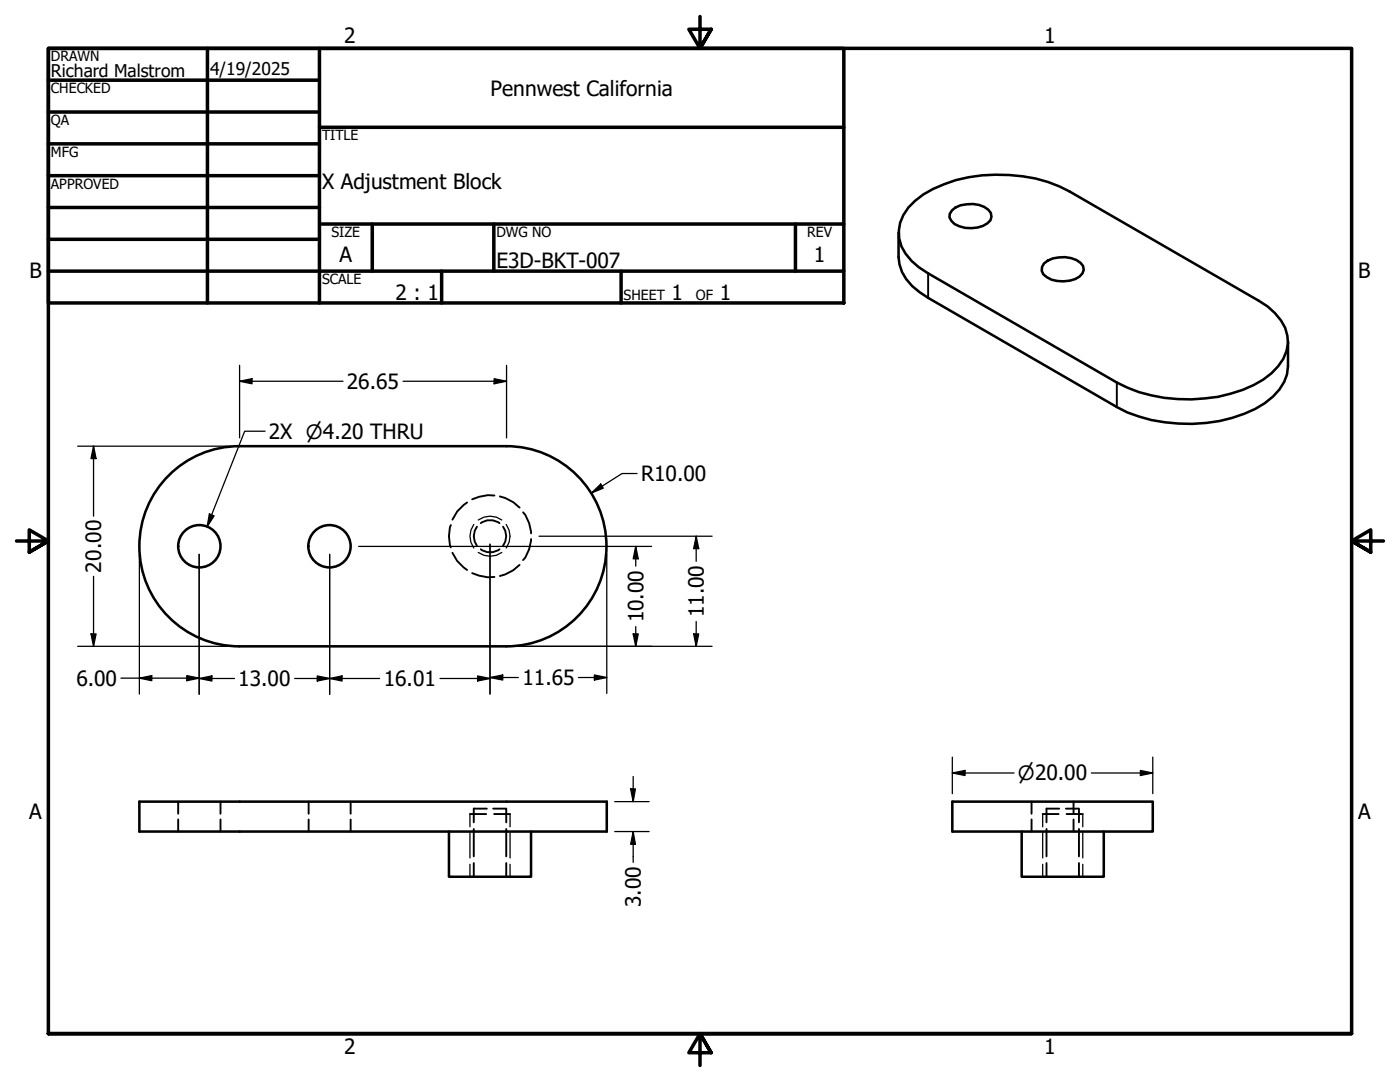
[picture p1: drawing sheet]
<svg xmlns="http://www.w3.org/2000/svg" width="279mm" height="216mm" viewBox="0 0 279 216" stroke-linecap="round" stroke-linejoin="round" font-family="sans-serif">
<!-- layer: Hidden (ANSI) -->
<g fill="none" stroke="#000" stroke-width=".38">
<path d="M98.7 98.9l-1.4-.1-1.7 .3-1.4 .5M99.8 99.1l1 .3 1.6 .8 1.3 1.1M90 104.8a6.7 6.7 0 0 0 0 4.4M90.3 110.3a7.3 7.3 0 0 0 2.9 3.4M93.2 100.3a7.3 7.3 0 0 0-2.9 3.4M94.2 114.4l1.4 .5 1.7 .3 1.4-.1M95.2 105.1a3.2 3.2 0 0 0 0 3.8M95.9 104.4a3.1 3.1 0 0 1 3.8 0M95.9 109.6a3.1 3.1 0 0 0 3.8 0M100.4 105.1a3.2 3.2 0 0 1 0 3.8M103.7 112.7l-1.3 1.1-1.6 .8-1 .3M104.4 102.2a7 7 0 0 1 1.6 4.2"/>
<path d="M106 107.6a7 7 0 0 1-1.6 4.2M35.6 160v2.4M44 160v2.4M61.6 160v2.4M70 160v2.4M205.9 160v2.4M214.2 160v2.4M35.6 163.5v2.4M44 163.5v2.4M61.6 163.5v2.4M70 163.5v2.4M93.8 162.4h3.2"/>
<path d="M94.6 165.4v5.5M94.6 172.2v2.7M97.2 161.4h-2.6v2.7M98.4 161.4h2.6v2.7M98.6 162.4h3.2M101 165.4v5.5M101 172.2v2.7M205.9 163.5v2.4M208.1 162.4h3.2M208.9 165.4v5.5M208.9 172.2v2.7M211.4 161.4h-2.5v2.7"/>
<path d="M212.7 161.4h2.6v2.7M212.9 162.4h3.2M214.2 163.5v2.4M215.3 165.4v5.5M215.3 172.2v2.7"/>
</g>
<!-- layer: Hidden Narrow (ANSI) -->
<g fill="none" stroke="#000" stroke-width=".25">
<path d="M94.6 104.6a4 4 0 0 0 0 4.7M95.4 103.8a4 4 0 0 1 4.7 0M95.4 110.2a4 4 0 0 0 4.7 0M101 104.6a4 4 0 0 1 0 4.7M93.8 162.4v2.6M93.8 166.2v5M93.8 172.5v2.4M101.8 162.4v2.6M101.8 166.2v5M101.8 172.5v2.4M208.1 162.4v2.6M208.1 166.2v5"/>
<path d="M208.1 172.5v2.4M216.1 162.4v2.6M216.1 166.2v5M216.1 172.5v2.4"/>
</g>
<!-- layer: Visible (ANSI) -->
<g fill="none" stroke="#000" stroke-width=".51">
<path d="M179.3 46.4v4.9a8.7 8.7 0 0 0 4.2 7l1.7 1.1 37.7 21.8a29.9 29.9 0 0 0 17.8 3.2 24 24 0 0 0 13.4-5.3 8.4 8.4 0 0 0 2.9-6.1v-4.9M182.6 40.1a25.6 25.6 0 0 1 16.1-5.2 28.3 28.3 0 0 1 14.8 3.3l37.7 21.8a12.4 12.4 0 0 1 5.3 5.4 7 7 0 0 1-1.4 7.7 17.3 17.3 0 0 1-9.5 5.4 31.8 31.8 0 0 1-22.7-2.2l-37.7-21.8a12.1 12.1 0 0 1-5.3-5.4 7.8 7.8 0 0 1 2.7-9zM190 42a5.2 5.2 0 0 1 4.2-1.3 4.3 4.3 0 0 1 3.5 1.8l.2 .7-.2 .7a5.9 5.9 0 0 1-7.2 .8l-.6-.6-.4-.7v-.7zM208.3 52.6a6.2 6.2 0 0 1 7.3-.1 1.65 1.65 0 0 1-.1 2.7 6.5 6.5 0 0 1-6.6 .1 1.69 1.69 0 0 1-.6-2.7zM33.7 94.9a19.9 19.9 0 0 1 14.1-5.9h53.3a20 20 0 0 1 19.9 20 20 20 0 0 1-19.9 20h-53.3a20 20 0 0 1-18.5-12.4 20 20 0 0 1 4.4-21.7zM27.8 160h93.3v5.9h-93.3zM190.1 160h40v5.9h-40zM89.6 165.9v9h16.4v-9M203.9 165.9v9h16.4v-9"/>
<circle cx="39.8" cy="109" r="4.2"/>
<circle cx="65.8" cy="109" r="4.2"/>
</g>
<!-- layer: Visible Narrow (ANSI) -->
<path d="M185.2 54.5v4.9M222.9 76.3v4.9" fill="none" stroke="#000" stroke-width=".38"/>
<!-- layer: Border (ANSI) -->
<g fill="none" stroke="#000" stroke-width=".7">
<path d="M9.7 9.7h158.7v50.8h-158.7zM9.7 16h54.1M41.4 9.7v50.8M63.8 9.7v50.8M139.7 3.3v6.4l-2.2-3.9h4.4l-2.2 3.9 2.2-3.9M9.7 22.4h54.1M9.7 28.7h54.1M9.7 35.1h54.1M63.8 25.4h104.6M9.7 41.4h54.1M9.7 47.8h54.1M9.7 54.1h158.7"/>
<path d="M63.8 44.7h104.6M74.3 44.7v9.4M88.1 54.1v6.4M98.6 44.7v9.4M124 54.1v6.4M158.7 44.7v9.4M3.3 107.9h6.4l-3.9-2.2v4.5l3.9-2.3-3.9 2.3M276.1 107.9h-6.4l3.9-2.2v4.5l-3.9-2.3 3.9 2.3M9.7 206.2v-196.5h260v196.5h-260h260M141.9 210.1l-2.2-3.9 2.2 3.9h-4.4l2.2-3.9v6.4"/>
</g>
<!-- layer: Dimension (ANSI) -->
<g fill="none" stroke="#000" stroke-width=".25">
<path d="M47.8 76.1l2.5-.5v1zM47.8 76.1h20.7M47.8 72.9v14.5M80.5 76.1h20.6M98.6 75.6l2.5 .5-2.5 .5zM101.1 72.9v14.5M15.5 89h30.7M18.7 89l.5 2.5h-1zM18.7 89v14M118 98.4l1.9-1.8 .5 .8zM127.1 94.5h-3l-6.1 3.9M18.7 115v14"/>
<path d="M27.8 110.6v27.9M39.8 110.6v28M65.8 110.6v28M71.6 109h58.4M97.8 108.6v30M107.6 107h34.5M121.1 110.6v27.8M126.9 109l.5 2.5h-1zM126.9 109v4M138.9 107l.5 2.5h-1zM138.9 107v5M15.5 129h30.7"/>
<path d="M18.2 126.5h1l-.5 2.5zM24.1 135.3h15.7M27.8 135.3l2.5-.5v1zM37.3 134.8l2.5 .5-2.5 .5zM39.8 135.4l2.5-.5v1zM39.8 135.4h7M58.8 135.4h17M63.3 134.9l2.5 .5-2.5 .5zM65.8 135.4l2.5-.5v1zM87.8 135.4h10M95.3 134.9l2.5 .5-2.5 .5zM97.8 135.2l2.5-.5v1z"/>
<path d="M97.8 135.2h5.6M102.7 129h39.4M115.4 135.2h5.7M118.6 134.7l2.5 .5-2.5 .5zM126.4 126.5h1l-.5 2.5zM126.9 125v4M138.4 126.5h1l-.5 2.5zM138.9 124v5M122.7 160h6.8M125.9 157.4h.9l-.4 2.6zM126.4 154.9v5.1M190.1 154.2l2.5-.5v1z"/>
<path d="M190.1 154.2h12.3M190.1 151.1v7.3M217.8 154.2h12.3M227.6 153.7l2.5 .5-2.5 .5zM230.1 151.1v7.3M122.7 165.9h6.8M126.4 165.9l.4 2.6h-.9zM126.4 165.9v6.2"/>
</g>
<g fill="#000">
<path d="M47.8 76.1l2.5-.5v1zM98.6 75.6l2.5 .5-2.5 .5zM18.7 89l.5 2.5h-1zM118 98.4l1.9-1.8 .5 .8zM126.9 109l.5 2.5h-1zM138.9 107l.5 2.5h-1zM18.2 126.5h1l-.5 2.5zM27.8 135.3l2.5-.5v1zM37.3 134.8l2.5 .5-2.5 .5zM39.8 135.4l2.5-.5v1zM63.3 134.9l2.5 .5-2.5 .5zM65.8 135.4l2.5-.5v1z"/>
<path d="M95.3 134.9l2.5 .5-2.5 .5zM97.8 135.2l2.5-.5v1zM118.6 134.7l2.5 .5-2.5 .5zM126.4 126.5h1l-.5 2.5zM138.4 126.5h1l-.5 2.5zM125.9 157.4h.9l-.4 2.6zM190.1 154.2l2.5-.5v1zM227.6 153.7l2.5 .5-2.5 .5zM126.4 165.9l.4 2.6h-.9z"/>
</g>
<!-- layer: Symbol (ANSI) -->
<path d="M52.9 86h-4.1l-7.5 19.1M41.8 102.6l.9 .3-1.4 2.2z" fill="none" stroke="#000" stroke-width=".25"/>
<path d="M41.8 102.6l.9 .3-1.4 2.2z" fill="#000"/>
<g font-size="4.2">
<text x="68.7" y="8.6">2</text>
<text x="208.4" y="8.6">1</text>
<text x="97.9" y="19.1">Pennwest California</text>
<text x="64.3" y="37.7">X Adjustment Block</text>
<text x="67.8" y="52.2">A</text>
<text x="99.1" y="53.5">E3D-BKT-007</text>
<text x="162.4" y="52.2">1</text>
<text x="5.9" y="55.5">B</text>
<text x="78.9" y="59.9">2 : 1</text>
<text x="134" y="59.9">1</text>
<text x="143.6" y="59.9">1</text>
<text x="271.1" y="55.5">B</text>
<text x="69.2" y="77.6">26.65</text>
<text x="53.7" y="87.6">2X ⌀4.20 THRU</text>
<text x="128" y="96">R10.00</text>
<text x="20.2" y="114.2" transform="rotate(-90 20.2 114.2)">20.00</text>
<text x="128.4" y="124.2" transform="rotate(-90 128.4 124.2)">10.00</text>
<text x="140.5" y="123.2" transform="rotate(-90 140.5 123.2)">11.00</text>
<text x="15.2" y="136.8">6.00</text>
<text x="47.6" y="136.9">13.00</text>
<text x="76.6" y="136.9">16.01</text>
<text x="104.3" y="136.7">11.65</text>
<text x="5.8" y="163.4">A</text>
<text x="271" y="163.4">A</text>
<text x="127.9" y="181" transform="rotate(-90 127.9 181)">3.00</text>
<text x="68.7" y="210.3">2</text>
<text x="208.4" y="210.3">1</text>
</g>
<text font-size="3.9" x="203.1" y="155.7">⌀20.00</text>
<g font-size="3.5">
<text x="10.2" y="15.4">Richard Malstrom</text>
<text x="41.9" y="14.9">4/19/2025</text>
</g>
<g font-size="2.8">
<text x="10.2" y="12.2">DRAWN</text>
<text x="10.2" y="18.6">CHECKED</text>
<text x="10.2" y="25">QA</text>
<text x="64.3" y="27.9">TITLE</text>
<text x="10.2" y="31.3">MFG</text>
<text x="10.2" y="37.7">APPROVED</text>
<text x="66.2" y="47.3">SIZE</text>
<text x="99.1" y="47.3">DWG NO</text>
<text x="161.1" y="47.2">REV</text>
<text x="64.3" y="56.7">SCALE</text>
<text x="124.5" y="59.9">SHEET</text>
<text x="138.9" y="59.9">OF</text>
</g>
</svg>
